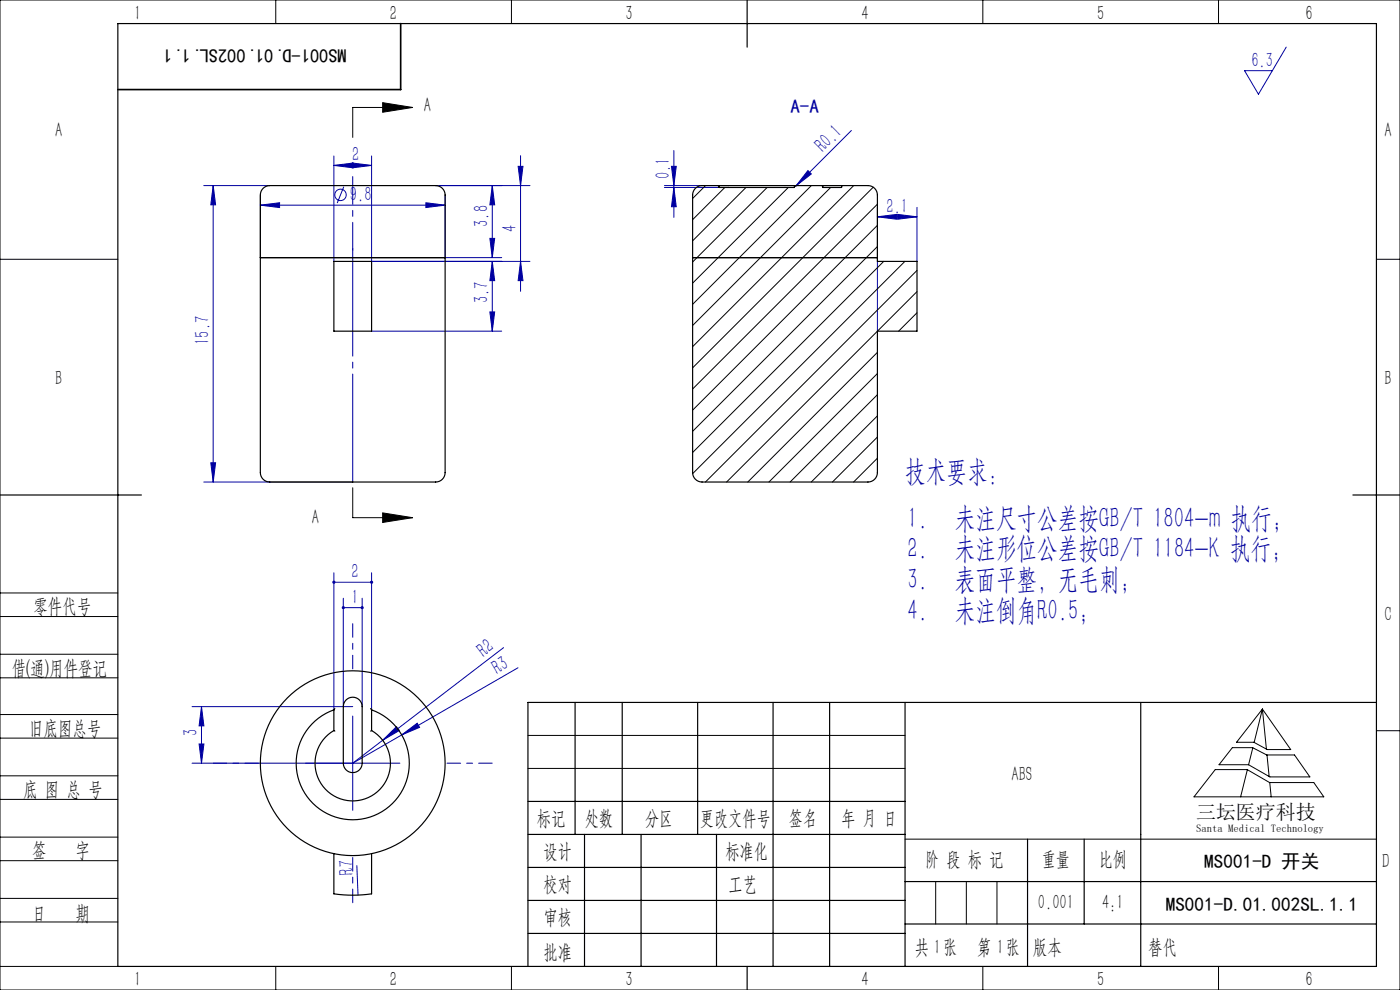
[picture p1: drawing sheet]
<svg xmlns="http://www.w3.org/2000/svg" width="297mm" height="210mm" viewBox="0 0 297 210" stroke-linecap="round" stroke-linejoin="round" font-family="sans-serif">
<g fill="none" stroke="#0000a0" stroke-width=".21">
<path d="M272.9 10l-5.9 10-3-5h5.9M43.2 39.4h14M45.2 39.4v62.8M45.2 39.4l.5 4h-1zM70.8 35.1l4.1-.5v1zM70.8 33.1v22.3M70.8 35.1h8M72.9 39.6l-1.4 3.5M74.7 34.6l4.1 .5-4.1 .5zM78.8 33.1v22.3h33.6M92.4 39.4h20M104.4 39.4v15.2"/>
<path d="M104.4 39.4l.5 4h-1zM109.9 35.3h1l-.5 4.1zM110.4 33v28.8M141 39.4h13.5M141 39.8h11.5M142.4 35.3h1.1l-.5 4.1zM143 39.8l.5 4h-1.1zM143 31.9v14.2M171.4 36.2l.7 .7-3.2 2.5zM180.6 27.7l-11.9 11.9M55.2 43.5l4.1-.5v1zM55.2 41.5v13.1"/>
<path d="M55.2 43.5h39.2M90.4 43l4 .5-4 .5zM94.4 41.5v13.1h12M103.9 50.6h1l-.5 4zM104.4 55.4v14.8M104.4 55.4l.5 4.1h-1zM110.4 55.4l.5 4.1h-1zM186.1 44v26.2M186.1 46h8.4M186.1 46l4.1-.5v1zM190.5 45.5l4 .5-4 .5zM194.5 44v11.4"/>
<path d="M78.8 70.2h27.6M103.9 66.2h1l-.5 4zM44.7 98.2h1l-.5 4zM43.2 102.2h31.6M70.8 121.5v29.1M70.8 123.5h8M72.8 126.9v23M72.8 128.9h4M76.8 126.9v23M78.8 121.5v29.1M106.8 137.4l-32 24.5 35.1-20.3M40.7 149.9h34.1"/>
<path d="M42.2 157.8h1.1l-.6 4.1zM42.7 149.9v12M42.7 149.9l.6 4.1h-1.1zM74.8 151.9v20M81.2 157l2.9-2.9 .6 .8zM85.2 155.9l3.3-2.5 .5 .9zM40.7 161.9h44.1M75.7 183.6l.3 6.3"/>
<circle cx="72.2" cy="41.3" r="1.21"/>
</g>
<g fill="none" stroke="#000" stroke-width=".21">
<path d="M0 0h297v210h-297zM58.5 0v5M108.5 0v5M208.5 0v5M258.5 0v5M81.2 21.8l6.3 1-6.3 1zM87.5 22.8h-12.7v6.3M0 55h25M292 55h5M74.8 103.5v6.3h12.7M81.2 108.8l6.3 1-6.3 1zM0 138.8h25"/>
<path d="M0 125.8h25M0 130.8h25M0 143.8h25M0 156.6h25M0 151.6h25M112 156h80M261.4 158.6h4.3l3 1.5h5.9l3.3 4.7h-8.5l-4.5-2.6h-6.3zM265.8 158.6l-.9 3.6M267.8 150.4l6 8.6h-5l-2.8-1.5h-3.7zM267.8 150.4l-1.7 7.1M267.8 150.4l.9 8.5M292 155h5"/>
<path d="M0 169.6h25M0 164.6h25M0 177.6h25M112 163h80M192 178h100M257.8 163.2h6.8l4.7 2.8h9.4l2.1 3h-27.5zM264.6 163.3l-1.4 5.7M268.8 160.1l.4 4.6M269.4 166l.3 3M0 182.6h25M0 190.6h25M0 195.6h25"/>
<path d="M198.5 187v9M205 187v9M211.5 187v9M0 205h25M58.5 205v5M108.5 205v5M208.5 205v5M258.5 205v5"/>
</g>
<path d="M74.8 141.9v-9.6M54.8 161.9h-9.6M94.8 161.9h9.6M74.8 181.9v9.6" fill="none" stroke="#0000a0" stroke-width=".21" stroke-dasharray="30.5 1.3 1.3 1.3" stroke-dashoffset="27.6"/>
<path d="M74.8 102.2v-49.6" fill="none" stroke="#0000a0" stroke-width=".21" stroke-dasharray="30.5 1.3 1.3 1.3" stroke-dashoffset="7.6"/>
<g fill="none" stroke="#000" stroke-width=".25">
<path d="M25 5h267v200h-267zM158.5 0v10M0 105h30M287 105h10M122 149v28M132 149v28M148 149v28M164 149v56M176 149v56M192 149v56M242 149v56M292 149h-180v56"/>
<path d="M112 170h80M112 177h80M124 177v28M136 177v28M152 177v28M218 178v27M230 178v18M112 184h80M112 191h80M112 198h80M192 187h100M192 196h100"/>
<path d="M158.5 205v5"/>
</g>
<path d="M85 5v14h-60" fill="none" stroke="#000" stroke-width=".35"/>
<path d="M74.8 53.1v-15.7" fill="none" stroke="#0000a0" stroke-width=".21" stroke-dasharray="30.5 1.3 1.3 1.3" stroke-dashoffset="24.6"/>
<path d="M81.2 21.8l6.3 1-6.3 1zM81.2 108.8l6.3 1-6.3 1z" fill="#000"/>
<g fill="#0000a0">
<path d="M85.2 155.9l3.3-2.5 .5 .9z"/>
<path d="M81.2 157l2.9-2.9 .6 .8z"/>
<path d="M171.4 36.2l.7 .7-3.2 2.5z"/>
<path d="M90.4 43l4 .5-4 .5zM55.2 43.5l4.1-.5v1z"/>
<path d="M72.6 128.7l-.1 .2h.3h-.3a.34 .34 0 0 0 .4 .3 .34 .34 0 0 0 .2-.5 .34 .34 0 0 0-.5 0zM76.6 128.6a.34 .34 0 0 0 .1 .6 .34 .34 0 0 0 .5-.3h-.4h.4l-.2-.3zM70.6 123.3l-.1 .2h.3h-.3a.34 .34 0 0 0 .4 .3 .34 .34 0 0 0 .2-.5 .34 .34 0 0 0-.5 0zM78.6 123.2a.34 .34 0 0 0 .1 .6 .34 .34 0 0 0 .5-.3h-.4h.4l-.2-.3zM186.1 46l4.1-.5v1zM190.5 45.5l4 .5-4 .5z"/>
<path d="M45.2 39.4l.5 4h-1zM44.7 98.2h1l-.5 4zM104.4 39.4l.5 4h-1zM103.9 50.6h1l-.5 4zM109.9 35.3h1l-.5 4.1zM110.4 55.4l.5 4.1h-1zM104.4 55.4l.5 4.1h-1zM103.9 66.2h1l-.5 4zM42.7 149.9l.6 4.1h-1.1zM42.2 157.8h1.1l-.6 4.1zM142.4 35.3h1.1l-.5 4.1zM143 39.8l.5 4h-1.1z"/>
<path d="M70.8 35.1l4.1-.5v1zM74.7 34.6l4.1 .5-4.1 .5z"/>
</g>
<g fill="none" stroke="#000" stroke-width=".25">
<path d="M55.8 40a4.5 4.5 0 0 1 3.4-.6h31a6.5 6.5 0 0 1 3.3 .3l.8 .9 .1 .8v58.8a2.15 2.15 0 0 1-2.7 2h-32.2a6.5 6.5 0 0 1-3.4-.3l-.7-.9-.2-.8v-58.8l.2-.8zM152.3 39.4h-3.4a2 2 0 0 0-2 2v58.8a2 2 0 0 0 2 2h35.2a2 2 0 0 0 2-2v-30h8.4v-14.8h-8.4v-14a2 2 0 0 0-2-2h-5.4M152.3 39.4l.2 .1v.3h16v-.3l.2-.1M152.3 39.4h16.4M168.7 39.4h5.6l.2 .1v.3h4v-.3l.2-.1M174.4 39.4h4.3M55.2 54.6h39.2zM70.8 55.4h8v14.8h-8zM146.9 54.6h39.2M70.8 155l.2 .1M70.8 155a8 8 0 0 0-2.1 12 8 8 0 0 0 12.3 0 8 8 0 0 0-2.2-12M70.8 150.6a12 12 0 0 0-5.6 18.4 12 12 0 0 0 19.3 0 12 12 0 0 0-5.7-18.4"/>
<path d="M70.8 150.6v4.4M71 150.3l-.2 .3M73.4 148.5a2 2 0 0 1 2.2-.5 2 2 0 0 1 1.2 1.9v12a2 2 0 0 1-2 2 2 2 0 0 1-2-2v-12l.2-.8zM78.6 150.3l.2 .3M78.8 155l-.2 .1M78.8 150.6v4.4M70.8 181.1v8.5a28 28 0 0 0 8 0v-8.5"/>
<circle cx="74.8" cy="161.9" r="19.6"/>
</g>
<g fill="none" stroke="#000" stroke-width=".21">
<path d="M149.7 39.4l-2.8 2.7M153.8 39.8l-6.9 6.8M158.3 39.8l-11.4 11.3M162.7 39.8l-15.8 15.8M167.2 39.8l-20.3 20.3M172.1 39.4l-25.2 25.2M176.2 39.8l-29.3 29.2M181.1 39.4l-34.2 34.1M185.3 39.7l-38.4 38.3M186.1 43.3l-39.2 39.2M186.1 47.8l-39.2 39.2M186.1 52.3l-39.2 39.2"/>
<path d="M187.5 55.4l-40.6 40.6M192 55.4l-45.1 45.1M194.5 57.4l-44.8 44.8M186.1 74.7l-27.5 27.5M186.1 79.2l-23 23M194.5 61.9l-40.4 40.3M194.5 66.3l-3.9 3.9M186.1 83.7l-18.5 18.5M186.1 88.2l-14 14M186.1 92.7l-9.5 9.5M186.1 97.2l-5 5"/>
</g>
<g font-size="6.3" fill="#0000a0">
<text x="192.1" y="102">技术要求：</text>
<text x="192.6" y="111.9">1.</text>
<text x="202.6" y="111.9">未注尺寸公差按GB/T 1804-m 执行；</text>
<text x="192.6" y="118.4">2.</text>
<text x="202.6" y="118.4">未注形位公差按GB/T 1184-K 执行；</text>
<text x="192.6" y="124.9">3.</text>
<text x="202.6" y="124.9">表面平整，无毛刺；</text>
<text x="192.6" y="131.4">4.</text>
<text x="202.6" y="131.4">未注倒角R0.5;</text>
</g>
<g font-size="4.4">
<text x="28.5" y="4.1">1</text>
<text x="82.7" y="4.1">2</text>
<text x="132.7" y="4.1">3</text>
<text x="182.7" y="4.1">4</text>
<text x="232.7" y="4.1">5</text>
<text x="277" y="4.1">6</text>
<text x="89.9" y="23.7">A</text>
<text x="11.7" y="29.1">A</text>
<text x="293.7" y="29.1">A</text>
<text x="11.7" y="81.6">B</text>
<text x="293.7" y="81.6">B</text>
<text x="66.2" y="111.2">A</text>
<text x="7.1" y="130.1">零件代号</text>
<text x="293.7" y="131.6">C</text>
<text x="2.5" y="143.2">借(通)用件登记</text>
<text x="6.2" y="155.8">旧底图总号</text>
<text x="214.6" y="165.6">ABS</text>
<text x="4.9" y="168.9">底 图 总 号</text>
<text x="113.9" y="174.9">标记</text>
<text x="124.1" y="174.9">处数</text>
<text x="136.9" y="174.9">分区</text>
<text x="148.5" y="174.9">更改文件号</text>
<text x="167.4" y="174.9">签名</text>
<text x="178.5" y="174.9">年 月 日</text>
<text x="6.8" y="181.9">签</text>
<text x="16" y="181.9">字</text>
<text x="115.3" y="181.9">设计</text>
<text x="153.9" y="181.9">标准化</text>
<text x="196.3" y="183.7">阶 段 标 记</text>
<text x="221" y="183.7">重量</text>
<text x="233.1" y="183.7">比例</text>
<text x="293.2" y="184.1">D</text>
<text x="115.3" y="189">校对</text>
<text x="154.6" y="189">工艺</text>
<text x="6.8" y="195.2">日</text>
<text x="16" y="195.2">期</text>
<text x="115.3" y="196">审核</text>
<text x="220.2" y="192.7">0.001</text>
<text x="233.8" y="192.7">4:1</text>
<text x="115.3" y="203.4">批准</text>
<text x="194" y="202.4">共 张</text>
<text x="198.1" y="202.4">1</text>
<text x="207.3" y="202.4">第 张</text>
<text x="211.5" y="202.4">1</text>
<text x="219.1" y="202.4">版本</text>
<text x="28.5" y="209.1">1</text>
<text x="82.7" y="209.1">2</text>
<text x="132.7" y="209.1">3</text>
<text x="182.7" y="209.1">4</text>
<text x="232.7" y="209.1">5</text>
<text x="277" y="209.1">6</text>
</g>
<g font-size="4.4" fill="#0000a0">
<text x="265.5" y="14.1">6.3</text>
<text x="74.7" y="34.2">2</text>
<text x="174.6" y="32.5" transform="rotate(-45 174.6 32.5)">R0.1</text>
<text x="142.1" y="38.1" transform="rotate(-90 142.1 38.1)">0.1</text>
<text x="74.2" y="42.6">9.8</text>
<text x="188.1" y="45.1">2.1</text>
<text x="103.6" y="48.1" transform="rotate(-90 103.6 48.1)">3.8</text>
<text x="109.6" y="49.1" transform="rotate(-90 109.6 49.1)">4</text>
<text x="103.6" y="64.4" transform="rotate(-90 103.6 64.4)">3.7</text>
<text x="44.4" y="73.2" transform="rotate(-90 44.4 73.2)">15.7</text>
<text x="74.6" y="122.6">2</text>
<text x="74.6" y="128">1</text>
<text x="102.6" y="139.5" transform="rotate(-37 102.6 139.5)">R2</text>
<text x="105.5" y="143.2" transform="rotate(-30 105.5 143.2)">R3</text>
<text x="41.9" y="156.1" transform="rotate(-90 41.9 156.1)">3</text>
<text x="75" y="185.5" transform="rotate(-92 75 185.5)">R7</text>
</g>
<text font-size="4.4" fill="#010000" x="243.6" y="202.4">替代</text>
<text font-size="4.2" x="253.7" y="173.7">三坛医疗科技</text>
<g font-size="4.1">
<text x="73.5" y="10.4" transform="rotate(-180 73.5 10.4)">MS001-D.01.002SL.1.1</text>
<text x="255.5" y="184">MS001-D 开关</text>
<text x="247.3" y="193.1">MS001-D.01.002SL.1.1</text>
</g>
<text font-size="4.1" fill="#0000a0" x="167.7" y="24">A-A</text>
<text font-size="2.3" x="253.7" y="176.6">Santa Medical Technology</text>
</svg>
